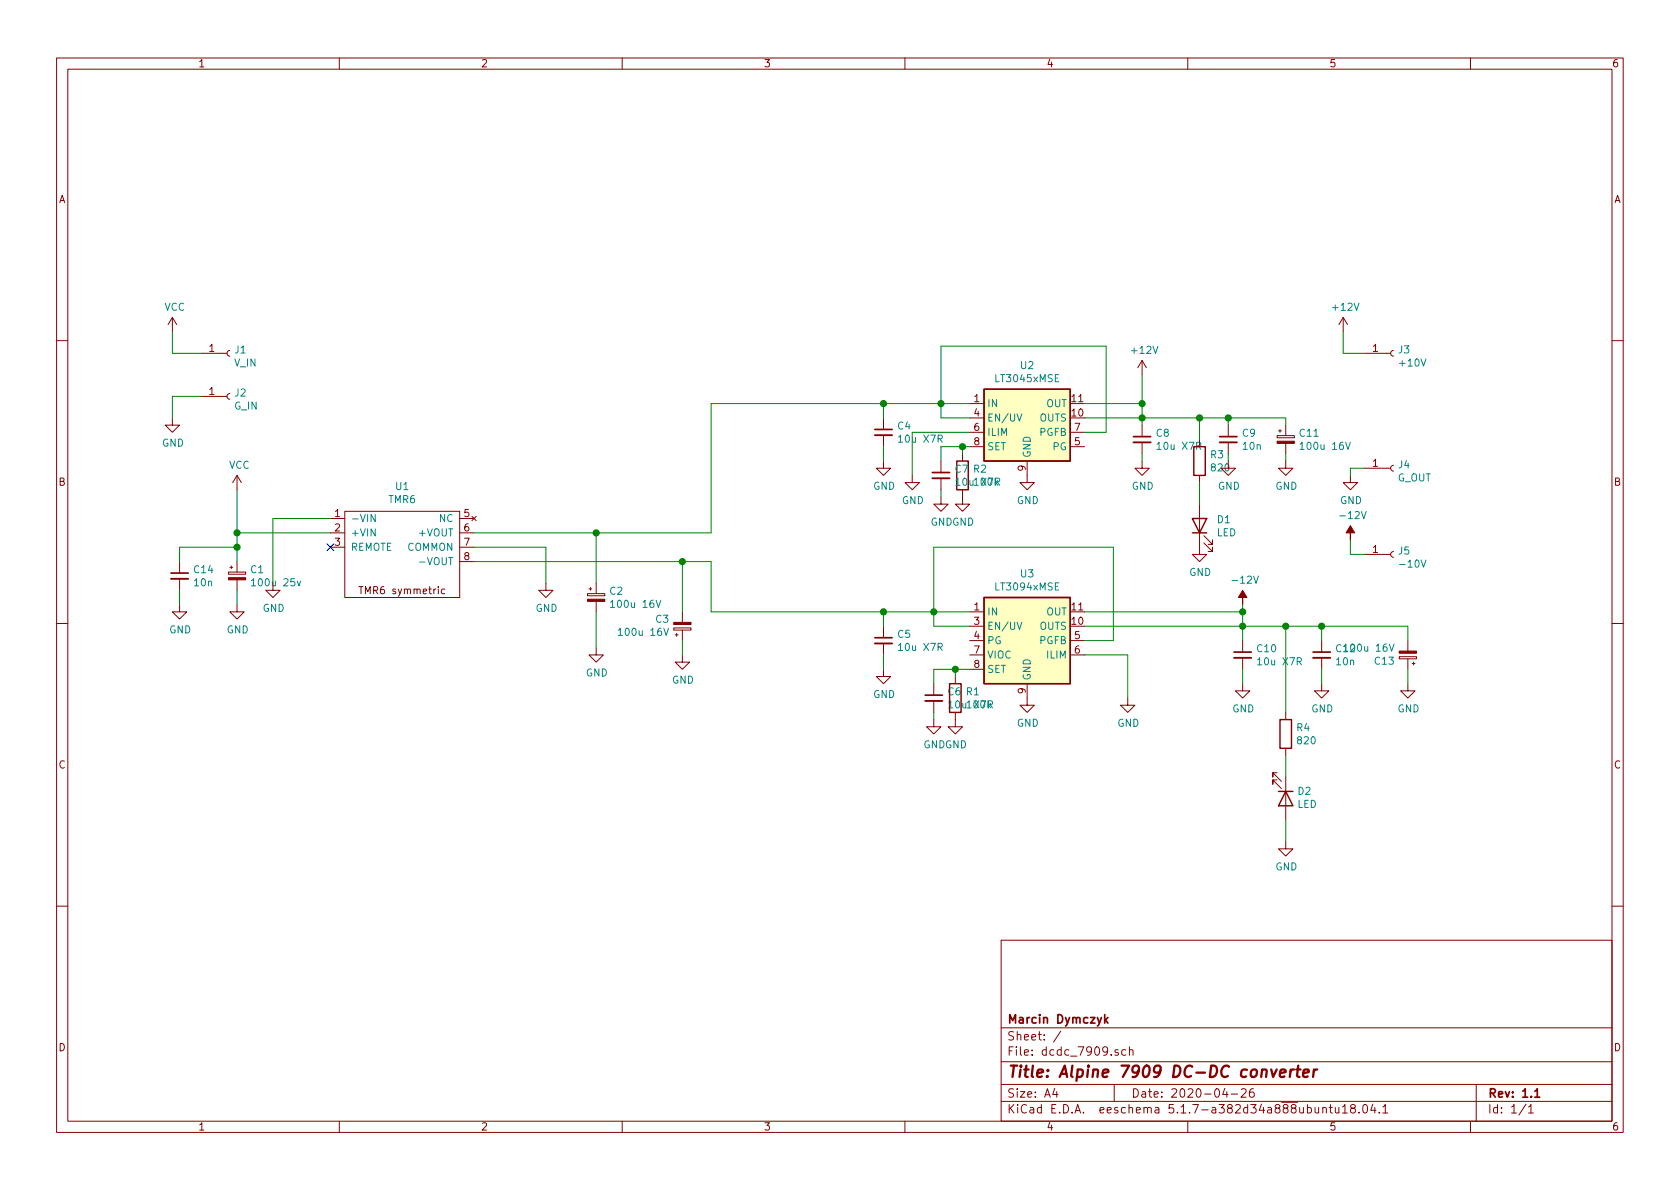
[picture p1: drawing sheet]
EESchema Schematic File Version 4
EELAYER 30 0
EELAYER END
$Descr A4 11693 8268
encoding utf-8
Sheet 1 1
Title "Alpine 7909 DC-DC converter "
Date "2020-04-26"
Rev "1.1"
Comp "Marcin Dymczyk"
Comment1 ""
Comment2 ""
Comment3 ""
Comment4 ""
$EndDescr
$Comp
L marcin_library:TMR6 U1
U 1 1
P 2800 3500
F 0 "U1" H 2800 3625 50  0000 C CNN
F 1 "TMR6" H 2800 3534 50  0000 C CNN
F 2 "marcin_library:Traco_TMR6" H 2800 3500 50  0001 C CNN
F 3 "" H 2800 3500 50  0001 C CNN
	1    2800 3500
	1    0    0    -1  
$EndComp
Wire Wire Line
	2300 3800 1650 3800
Wire Wire Line
	1650 3800 1650 3700
Wire Wire Line
	2300 3700 1650 3700
$Comp
L power:GND #PWR05
U 1 1
P 1900 4050
F 0 "#PWR05" H 1900 3800 50  0001 C CNN
F 1 "GND" H 1905 3877 50  0000 C CNN
F 2 "" H 1900 4050 50  0001 C CNN
F 3 "" H 1900 4050 50  0001 C CNN
	1    1900 4050
	1    0    0    -1  
$EndComp
$Comp
L power:GND #PWR06
U 1 1
P 3800 4050
F 0 "#PWR06" H 3800 3800 50  0001 C CNN
F 1 "GND" H 3805 3877 50  0000 C CNN
F 2 "" H 3800 4050 50  0001 C CNN
F 3 "" H 3800 4050 50  0001 C CNN
	1    3800 4050
	1    0    0    -1  
$EndComp
Wire Wire Line
	2300 3600 1900 3600
Wire Wire Line
	1900 3600 1900 4050
$Comp
L power:VCC #PWR03
U 1 1
P 1650 3400
F 0 "#PWR03" H 1650 3250 50  0001 C CNN
F 1 "VCC" H 1667 3573 50  0000 C CNN
F 2 "" H 1650 3400 50  0001 C CNN
F 3 "" H 1650 3400 50  0001 C CNN
	1    1650 3400
	1    0    0    -1  
$EndComp
Wire Wire Line
	1650 3400 1650 3700
Connection ~ 1650 3700
Wire Wire Line
	3300 3800 3800 3800
Wire Wire Line
	3800 3800 3800 4050
$Comp
L Regulator_Linear:LT3045xMSE U2
U 1 1
P 7150 2900
F 0 "U2" H 7150 3267 50  0000 C CNN
F 1 "LT3045xMSE" H 7150 3176 50  0000 C CNN
F 2 "Package_SO:MSOP-12-1EP_3x4mm_P0.65mm_EP1.65x2.85mm" H 7150 3225 50  0001 C CNN
F 3 "https://www.analog.com/media/en/technical-documentation/data-sheets/3045fa.pdf" H 7150 2900 50  0001 C CNN
	1    7150 2900
	1    0    0    -1  
$EndComp
$Comp
L Regulator_Linear2:LT3094xMSE U3
U 1 1
P 7150 4450
F 0 "U3" H 7150 4917 50  0000 C CNN
F 1 "LT3094xMSE" H 7150 4826 50  0000 C CNN
F 2 "Package_SO:MSOP-12-1EP_3x4mm_P0.65mm_EP1.65x2.85mm" H 7150 4875 50  0001 C CNN
F 3 "" H 7150 4550 50  0001 C CNN
	1    7150 4450
	1    0    0    -1  
$EndComp
Wire Wire Line
	4950 3900 4950 4250
Wire Wire Line
	4950 4250 6150 4250
Wire Wire Line
	3300 3700 4150 3700
Wire Wire Line
	4950 3700 4950 2800
Wire Wire Line
	4950 2800 6150 2800
$Comp
L power:GND #PWR017
U 1 1
P 7150 4850
F 0 "#PWR017" H 7150 4600 50  0001 C CNN
F 1 "GND" H 7155 4677 50  0000 C CNN
F 2 "" H 7150 4850 50  0001 C CNN
F 3 "" H 7150 4850 50  0001 C CNN
	1    7150 4850
	1    0    0    -1  
$EndComp
$Comp
L power:GND #PWR016
U 1 1
P 7150 3300
F 0 "#PWR016" H 7150 3050 50  0001 C CNN
F 1 "GND" H 7155 3127 50  0000 C CNN
F 2 "" H 7150 3300 50  0001 C CNN
F 3 "" H 7150 3300 50  0001 C CNN
	1    7150 3300
	1    0    0    -1  
$EndComp
Wire Wire Line
	6750 2900 6550 2900
Wire Wire Line
	6550 2900 6550 2800
Connection ~ 6550 2800
Wire Wire Line
	6550 2800 6750 2800
Wire Wire Line
	6750 4350 6500 4350
Wire Wire Line
	6500 4350 6500 4250
Connection ~ 6500 4250
Wire Wire Line
	6500 4250 6750 4250
$Comp
L power:GND #PWR018
U 1 1
P 7850 4850
F 0 "#PWR018" H 7850 4600 50  0001 C CNN
F 1 "GND" H 7855 4677 50  0000 C CNN
F 2 "" H 7850 4850 50  0001 C CNN
F 3 "" H 7850 4850 50  0001 C CNN
	1    7850 4850
	1    0    0    -1  
$EndComp
$Comp
L power:GND #PWR011
U 1 1
P 6350 3300
F 0 "#PWR011" H 6350 3050 50  0001 C CNN
F 1 "GND" H 6355 3127 50  0000 C CNN
F 2 "" H 6350 3300 50  0001 C CNN
F 3 "" H 6350 3300 50  0001 C CNN
	1    6350 3300
	1    0    0    -1  
$EndComp
Wire Wire Line
	7550 4550 7850 4550
Wire Wire Line
	7850 4550 7850 4850
Wire Wire Line
	6750 3000 6350 3000
Wire Wire Line
	6350 3000 6350 3300
$Comp
L power:+12V #PWR019
U 1 1
P 7950 2600
F 0 "#PWR019" H 7950 2450 50  0001 C CNN
F 1 "+12V" H 7965 2773 50  0000 C CNN
F 2 "" H 7950 2600 50  0001 C CNN
F 3 "" H 7950 2600 50  0001 C CNN
	1    7950 2600
	1    0    0    -1  
$EndComp
$Comp
L power:-12V #PWR022
U 1 1
P 8650 4200
F 0 "#PWR022" H 8650 4300 50  0001 C CNN
F 1 "-12V" H 8665 4373 50  0000 C CNN
F 2 "" H 8650 4200 50  0001 C CNN
F 3 "" H 8650 4200 50  0001 C CNN
	1    8650 4200
	1    0    0    -1  
$EndComp
Wire Wire Line
	7550 4250 8650 4250
Wire Wire Line
	8650 4250 8650 4200
Wire Wire Line
	7550 4350 8650 4350
Wire Wire Line
	8650 4350 8650 4250
Connection ~ 8650 4250
Wire Wire Line
	7550 2800 7950 2800
Wire Wire Line
	7950 2800 7950 2600
Wire Wire Line
	7550 2900 7950 2900
Wire Wire Line
	7950 2900 7950 2800
Connection ~ 7950 2800
$Comp
L Connector:Conn_01x01_Female J1
U 1 1
P 1600 2450
F 0 "J1" H 1628 2476 50  0000 L CNN
F 1 "V_IN" H 1628 2385 50  0000 L CNN
F 2 "Connector_Wire:SolderWirePad_1x01_Drill1.2mm" H 1600 2450 50  0001 C CNN
F 3 "~" H 1600 2450 50  0001 C CNN
	1    1600 2450
	1    0    0    -1  
$EndComp
$Comp
L Connector:Conn_01x01_Female J2
U 1 1
P 1600 2750
F 0 "J2" H 1628 2776 50  0000 L CNN
F 1 "G_IN" H 1628 2685 50  0000 L CNN
F 2 "Connector_Wire:SolderWirePad_1x01_Drill1.2mm" H 1600 2750 50  0001 C CNN
F 3 "~" H 1600 2750 50  0001 C CNN
	1    1600 2750
	1    0    0    -1  
$EndComp
$Comp
L power:VCC #PWR01
U 1 1
P 1200 2300
F 0 "#PWR01" H 1200 2150 50  0001 C CNN
F 1 "VCC" H 1217 2473 50  0000 C CNN
F 2 "" H 1200 2300 50  0001 C CNN
F 3 "" H 1200 2300 50  0001 C CNN
	1    1200 2300
	1    0    0    -1  
$EndComp
$Comp
L power:GND #PWR02
U 1 1
P 1200 2900
F 0 "#PWR02" H 1200 2650 50  0001 C CNN
F 1 "GND" H 1205 2727 50  0000 C CNN
F 2 "" H 1200 2900 50  0001 C CNN
F 3 "" H 1200 2900 50  0001 C CNN
	1    1200 2900
	1    0    0    -1  
$EndComp
Wire Wire Line
	1400 2750 1200 2750
Wire Wire Line
	1200 2750 1200 2900
Wire Wire Line
	1400 2450 1200 2450
Wire Wire Line
	1200 2450 1200 2300
$Comp
L Connector:Conn_01x01_Female J3
U 1 1
P 9700 2450
F 0 "J3" H 9728 2476 50  0000 L CNN
F 1 "+10V" H 9728 2385 50  0000 L CNN
F 2 "Connector_Wire:SolderWirePad_1x01_Drill1.2mm" H 9700 2450 50  0001 C CNN
F 3 "~" H 9700 2450 50  0001 C CNN
	1    9700 2450
	1    0    0    -1  
$EndComp
$Comp
L Connector:Conn_01x01_Female J4
U 1 1
P 9700 3250
F 0 "J4" H 9728 3276 50  0000 L CNN
F 1 "G_OUT" H 9728 3185 50  0000 L CNN
F 2 "Connector_Wire:SolderWirePad_1x01_Drill1.2mm" H 9700 3250 50  0001 C CNN
F 3 "~" H 9700 3250 50  0001 C CNN
	1    9700 3250
	1    0    0    -1  
$EndComp
$Comp
L Connector:Conn_01x01_Female J5
U 1 1
P 9700 3850
F 0 "J5" H 9728 3876 50  0000 L CNN
F 1 "-10V" H 9728 3785 50  0000 L CNN
F 2 "Connector_Wire:SolderWirePad_1x01_Drill1.2mm" H 9700 3850 50  0001 C CNN
F 3 "~" H 9700 3850 50  0001 C CNN
	1    9700 3850
	1    0    0    -1  
$EndComp
$Comp
L power:-12V #PWR030
U 1 1
P 9400 3750
F 0 "#PWR030" H 9400 3850 50  0001 C CNN
F 1 "-12V" H 9415 3923 50  0000 C CNN
F 2 "" H 9400 3750 50  0001 C CNN
F 3 "" H 9400 3750 50  0001 C CNN
	1    9400 3750
	1    0    0    -1  
$EndComp
$Comp
L power:+12V #PWR028
U 1 1
P 9350 2300
F 0 "#PWR028" H 9350 2150 50  0001 C CNN
F 1 "+12V" H 9365 2473 50  0000 C CNN
F 2 "" H 9350 2300 50  0001 C CNN
F 3 "" H 9350 2300 50  0001 C CNN
	1    9350 2300
	1    0    0    -1  
$EndComp
$Comp
L power:GND #PWR029
U 1 1
P 9400 3300
F 0 "#PWR029" H 9400 3050 50  0001 C CNN
F 1 "GND" H 9405 3127 50  0000 C CNN
F 2 "" H 9400 3300 50  0001 C CNN
F 3 "" H 9400 3300 50  0001 C CNN
	1    9400 3300
	1    0    0    -1  
$EndComp
Wire Wire Line
	9500 3250 9400 3250
Wire Wire Line
	9400 3250 9400 3300
Wire Wire Line
	9500 2450 9350 2450
Wire Wire Line
	9350 2450 9350 2300
Wire Wire Line
	9500 3850 9400 3850
Wire Wire Line
	9400 3850 9400 3750
Wire Wire Line
	7550 3000 7700 3000
Wire Wire Line
	7700 3000 7700 2400
Wire Wire Line
	7700 2400 6550 2400
Wire Wire Line
	6550 2400 6550 2800
Wire Wire Line
	7550 4450 7750 4450
Wire Wire Line
	7750 4450 7750 3800
Wire Wire Line
	7750 3800 6500 3800
Wire Wire Line
	6500 3800 6500 4250
$Comp
L Device:R R2
U 1 1
P 6700 3300
F 0 "R2" H 6770 3346 50  0000 L CNN
F 1 "100k" H 6770 3255 50  0000 L CNN
F 2 "Resistor_SMD:R_0603_1608Metric_Pad1.05x0.95mm_HandSolder" V 6630 3300 50  0001 C CNN
F 3 "~" H 6700 3300 50  0001 C CNN
	1    6700 3300
	1    0    0    -1  
$EndComp
$Comp
L Device:R R1
U 1 1
P 6650 4850
F 0 "R1" H 6720 4896 50  0000 L CNN
F 1 "100k" H 6720 4805 50  0000 L CNN
F 2 "Resistor_SMD:R_0603_1608Metric_Pad1.05x0.95mm_HandSolder" V 6580 4850 50  0001 C CNN
F 3 "~" H 6650 4850 50  0001 C CNN
	1    6650 4850
	1    0    0    -1  
$EndComp
Wire Wire Line
	6750 3100 6700 3100
Wire Wire Line
	6700 3100 6700 3150
Wire Wire Line
	6750 4650 6650 4650
Wire Wire Line
	6650 4650 6650 4700
$Comp
L power:GND #PWR015
U 1 1
P 6700 3450
F 0 "#PWR015" H 6700 3200 50  0001 C CNN
F 1 "GND" H 6705 3277 50  0000 C CNN
F 2 "" H 6700 3450 50  0001 C CNN
F 3 "" H 6700 3450 50  0001 C CNN
	1    6700 3450
	1    0    0    -1  
$EndComp
$Comp
L Device:C_Small C5
U 1 1
P 6150 4450
F 0 "C5" H 6242 4496 50  0000 L CNN
F 1 "10u X7R" H 6242 4405 50  0000 L CNN
F 2 "Capacitor_SMD:C_1206_3216Metric_Pad1.42x1.75mm_HandSolder" H 6150 4450 50  0001 C CNN
F 3 "~" H 6150 4450 50  0001 C CNN
	1    6150 4450
	1    0    0    -1  
$EndComp
$Comp
L Device:C_Small C4
U 1 1
P 6150 3000
F 0 "C4" H 6242 3046 50  0000 L CNN
F 1 "10u X7R" H 6242 2955 50  0000 L CNN
F 2 "Capacitor_SMD:C_1206_3216Metric_Pad1.42x1.75mm_HandSolder" H 6150 3000 50  0001 C CNN
F 3 "~" H 6150 3000 50  0001 C CNN
	1    6150 3000
	1    0    0    -1  
$EndComp
$Comp
L Device:CP_Small C2
U 1 1
P 4150 4150
F 0 "C2" H 4238 4196 50  0000 L CNN
F 1 "100u 16V" H 4238 4105 50  0000 L CNN
F 2 "Capacitor_Tantalum_SMD:CP_EIA-7343-31_Kemet-D_Pad2.25x2.55mm_HandSolder" H 4150 4150 50  0001 C CNN
F 3 "~" H 4150 4150 50  0001 C CNN
	1    4150 4150
	1    0    0    -1  
$EndComp
$Comp
L Device:CP_Small C3
U 1 1
P 4750 4350
F 0 "C3" H 4662 4304 50  0000 R CNN
F 1 "100u 16V" H 4662 4395 50  0000 R CNN
F 2 "Capacitor_Tantalum_SMD:CP_EIA-7343-31_Kemet-D_Pad2.25x2.55mm_HandSolder" H 4750 4350 50  0001 C CNN
F 3 "~" H 4750 4350 50  0001 C CNN
	1    4750 4350
	1    0    0    1   
$EndComp
$Comp
L power:GND #PWR014
U 1 1
P 6650 5000
F 0 "#PWR014" H 6650 4750 50  0001 C CNN
F 1 "GND" H 6655 4827 50  0000 C CNN
F 2 "" H 6650 5000 50  0001 C CNN
F 3 "" H 6650 5000 50  0001 C CNN
	1    6650 5000
	1    0    0    -1  
$EndComp
$Comp
L power:GND #PWR010
U 1 1
P 6150 4650
F 0 "#PWR010" H 6150 4400 50  0001 C CNN
F 1 "GND" H 6155 4477 50  0000 C CNN
F 2 "" H 6150 4650 50  0001 C CNN
F 3 "" H 6150 4650 50  0001 C CNN
	1    6150 4650
	1    0    0    -1  
$EndComp
$Comp
L power:GND #PWR09
U 1 1
P 6150 3200
F 0 "#PWR09" H 6150 2950 50  0001 C CNN
F 1 "GND" H 6155 3027 50  0000 C CNN
F 2 "" H 6150 3200 50  0001 C CNN
F 3 "" H 6150 3200 50  0001 C CNN
	1    6150 3200
	1    0    0    -1  
$EndComp
Wire Wire Line
	6150 3200 6150 3100
Wire Wire Line
	6150 2900 6150 2800
Connection ~ 6150 2800
Wire Wire Line
	6150 2800 6550 2800
Wire Wire Line
	6150 4650 6150 4550
Wire Wire Line
	6150 4350 6150 4250
Connection ~ 6150 4250
Wire Wire Line
	6150 4250 6500 4250
Wire Wire Line
	4750 4250 4750 3900
Connection ~ 4750 3900
Wire Wire Line
	3300 3900 4750 3900
Wire Wire Line
	4150 4050 4150 3700
Connection ~ 4150 3700
$Comp
L power:GND #PWR08
U 1 1
P 4750 4550
F 0 "#PWR08" H 4750 4300 50  0001 C CNN
F 1 "GND" H 4755 4377 50  0000 C CNN
F 2 "" H 4750 4550 50  0001 C CNN
F 3 "" H 4750 4550 50  0001 C CNN
	1    4750 4550
	1    0    0    -1  
$EndComp
$Comp
L power:GND #PWR07
U 1 1
P 4150 4500
F 0 "#PWR07" H 4150 4250 50  0001 C CNN
F 1 "GND" H 4155 4327 50  0000 C CNN
F 2 "" H 4150 4500 50  0001 C CNN
F 3 "" H 4150 4500 50  0001 C CNN
	1    4150 4500
	1    0    0    -1  
$EndComp
Wire Wire Line
	4150 4500 4150 4250
Wire Wire Line
	4750 4550 4750 4450
$Comp
L Device:C_Small C10
U 1 1
P 8650 4550
F 0 "C10" H 8742 4596 50  0000 L CNN
F 1 "10u X7R" H 8742 4505 50  0000 L CNN
F 2 "Capacitor_SMD:C_1206_3216Metric_Pad1.42x1.75mm_HandSolder" H 8650 4550 50  0001 C CNN
F 3 "~" H 8650 4550 50  0001 C CNN
	1    8650 4550
	1    0    0    -1  
$EndComp
$Comp
L Device:C_Small C8
U 1 1
P 7950 3050
F 0 "C8" H 8042 3096 50  0000 L CNN
F 1 "10u X7R" H 8042 3005 50  0000 L CNN
F 2 "Capacitor_SMD:C_1206_3216Metric_Pad1.42x1.75mm_HandSolder" H 7950 3050 50  0001 C CNN
F 3 "~" H 7950 3050 50  0001 C CNN
	1    7950 3050
	1    0    0    -1  
$EndComp
Wire Wire Line
	7950 2950 7950 2900
Connection ~ 7950 2900
Wire Wire Line
	8650 4450 8650 4350
Connection ~ 8650 4350
$Comp
L power:GND #PWR023
U 1 1
P 8650 4750
F 0 "#PWR023" H 8650 4500 50  0001 C CNN
F 1 "GND" H 8655 4577 50  0000 C CNN
F 2 "" H 8650 4750 50  0001 C CNN
F 3 "" H 8650 4750 50  0001 C CNN
	1    8650 4750
	1    0    0    -1  
$EndComp
Wire Wire Line
	8650 4750 8650 4650
$Comp
L power:GND #PWR020
U 1 1
P 7950 3200
F 0 "#PWR020" H 7950 2950 50  0001 C CNN
F 1 "GND" H 7955 3027 50  0000 C CNN
F 2 "" H 7950 3200 50  0001 C CNN
F 3 "" H 7950 3200 50  0001 C CNN
	1    7950 3200
	1    0    0    -1  
$EndComp
Wire Wire Line
	7950 3200 7950 3150
$Comp
L Device:C_Small C6
U 1 1
P 6500 4850
F 0 "C6" H 6592 4896 50  0000 L CNN
F 1 "10u X7R" H 6592 4805 50  0000 L CNN
F 2 "Capacitor_SMD:C_1206_3216Metric_Pad1.42x1.75mm_HandSolder" H 6500 4850 50  0001 C CNN
F 3 "~" H 6500 4850 50  0001 C CNN
	1    6500 4850
	1    0    0    -1  
$EndComp
$Comp
L Device:C_Small C7
U 1 1
P 6550 3300
F 0 "C7" H 6642 3346 50  0000 L CNN
F 1 "10u X7R" H 6642 3255 50  0000 L CNN
F 2 "Capacitor_SMD:C_1206_3216Metric_Pad1.42x1.75mm_HandSolder" H 6550 3300 50  0001 C CNN
F 3 "~" H 6550 3300 50  0001 C CNN
	1    6550 3300
	1    0    0    -1  
$EndComp
$Comp
L power:GND #PWR013
U 1 1
P 6550 3450
F 0 "#PWR013" H 6550 3200 50  0001 C CNN
F 1 "GND" H 6555 3277 50  0000 C CNN
F 2 "" H 6550 3450 50  0001 C CNN
F 3 "" H 6550 3450 50  0001 C CNN
	1    6550 3450
	1    0    0    -1  
$EndComp
$Comp
L power:GND #PWR012
U 1 1
P 6500 5000
F 0 "#PWR012" H 6500 4750 50  0001 C CNN
F 1 "GND" H 6505 4827 50  0000 C CNN
F 2 "" H 6500 5000 50  0001 C CNN
F 3 "" H 6500 5000 50  0001 C CNN
	1    6500 5000
	1    0    0    -1  
$EndComp
Wire Wire Line
	6500 5000 6500 4950
Wire Wire Line
	6650 4650 6500 4650
Wire Wire Line
	6500 4650 6500 4750
Connection ~ 6650 4650
Wire Wire Line
	6550 3450 6550 3400
Wire Wire Line
	6700 3100 6550 3100
Wire Wire Line
	6550 3100 6550 3200
Connection ~ 6700 3100
$Comp
L Device:CP_Small C1
U 1 1
P 1650 4000
F 0 "C1" H 1738 4046 50  0000 L CNN
F 1 "100u 25v" H 1738 3955 50  0000 L CNN
F 2 "Capacitor_Tantalum_SMD:CP_EIA-7343-31_Kemet-D_Pad2.25x2.55mm_HandSolder" H 1650 4000 50  0001 C CNN
F 3 "~" H 1650 4000 50  0001 C CNN
	1    1650 4000
	1    0    0    -1  
$EndComp
$Comp
L power:GND #PWR04
U 1 1
P 1650 4200
F 0 "#PWR04" H 1650 3950 50  0001 C CNN
F 1 "GND" H 1655 4027 50  0000 C CNN
F 2 "" H 1650 4200 50  0001 C CNN
F 3 "" H 1650 4200 50  0001 C CNN
	1    1650 4200
	1    0    0    -1  
$EndComp
Wire Wire Line
	1650 4200 1650 4100
Wire Wire Line
	1650 3900 1650 3800
Connection ~ 1650 3800
Wire Wire Line
	4750 3900 4950 3900
Wire Wire Line
	4150 3700 4950 3700
$Comp
L Device:CP_Small C11
U 1 1
P 8950 3050
F 0 "C11" H 9038 3096 50  0000 L CNN
F 1 "100u 16V" H 9038 3005 50  0000 L CNN
F 2 "Capacitor_Tantalum_SMD:CP_EIA-7343-31_Kemet-D_Pad2.25x2.55mm_HandSolder" H 8950 3050 50  0001 C CNN
F 3 "~" H 8950 3050 50  0001 C CNN
	1    8950 3050
	1    0    0    -1  
$EndComp
$Comp
L Device:C_Small C9
U 1 1
P 8550 3050
F 0 "C9" H 8642 3096 50  0000 L CNN
F 1 "10n" H 8642 3005 50  0000 L CNN
F 2 "Capacitor_SMD:C_0603_1608Metric_Pad1.05x0.95mm_HandSolder" H 8550 3050 50  0001 C CNN
F 3 "~" H 8550 3050 50  0001 C CNN
	1    8550 3050
	1    0    0    -1  
$EndComp
$Comp
L Device:C_Small C12
U 1 1
P 9200 4550
F 0 "C12" H 9292 4596 50  0000 L CNN
F 1 "10n" H 9292 4505 50  0000 L CNN
F 2 "Capacitor_SMD:C_0603_1608Metric_Pad1.05x0.95mm_HandSolder" H 9200 4550 50  0001 C CNN
F 3 "~" H 9200 4550 50  0001 C CNN
	1    9200 4550
	1    0    0    -1  
$EndComp
$Comp
L Device:CP_Small C13
U 1 1
P 9800 4550
F 0 "C13" H 9888 4596 50  0000 L CNN
F 1 "100u 16V" H 9888 4505 50  0000 L CNN
F 2 "Capacitor_Tantalum_SMD:CP_EIA-7343-31_Kemet-D_Pad2.25x2.55mm_HandSolder" H 9800 4550 50  0001 C CNN
F 3 "~" H 9800 4550 50  0001 C CNN
	1    9800 4550
	-1   0    0    1   
$EndComp
$Comp
L power:GND #PWR031
U 1 1
P 9800 4750
F 0 "#PWR031" H 9800 4500 50  0001 C CNN
F 1 "GND" H 9805 4577 50  0000 C CNN
F 2 "" H 9800 4750 50  0001 C CNN
F 3 "" H 9800 4750 50  0001 C CNN
	1    9800 4750
	1    0    0    -1  
$EndComp
$Comp
L power:GND #PWR027
U 1 1
P 9200 4750
F 0 "#PWR027" H 9200 4500 50  0001 C CNN
F 1 "GND" H 9205 4577 50  0000 C CNN
F 2 "" H 9200 4750 50  0001 C CNN
F 3 "" H 9200 4750 50  0001 C CNN
	1    9200 4750
	1    0    0    -1  
$EndComp
Wire Wire Line
	9200 4350 9200 4450
Wire Wire Line
	9200 4350 9800 4350
Wire Wire Line
	9800 4350 9800 4450
Connection ~ 9200 4350
Wire Wire Line
	9800 4750 9800 4650
Wire Wire Line
	9200 4750 9200 4650
Wire Wire Line
	7950 2900 8350 2900
Wire Wire Line
	8550 2900 8550 2950
Wire Wire Line
	8550 2900 8950 2900
Wire Wire Line
	8950 2900 8950 2950
Connection ~ 8550 2900
$Comp
L power:GND #PWR021
U 1 1
P 8550 3200
F 0 "#PWR021" H 8550 2950 50  0001 C CNN
F 1 "GND" H 8555 3027 50  0000 C CNN
F 2 "" H 8550 3200 50  0001 C CNN
F 3 "" H 8550 3200 50  0001 C CNN
	1    8550 3200
	1    0    0    -1  
$EndComp
$Comp
L power:GND #PWR025
U 1 1
P 8950 3200
F 0 "#PWR025" H 8950 2950 50  0001 C CNN
F 1 "GND" H 8955 3027 50  0000 C CNN
F 2 "" H 8950 3200 50  0001 C CNN
F 3 "" H 8950 3200 50  0001 C CNN
	1    8950 3200
	1    0    0    -1  
$EndComp
Wire Wire Line
	8550 3200 8550 3150
Wire Wire Line
	8950 3200 8950 3150
$Comp
L Device:LED D1
U 1 1
P 8350 3650
F 0 "D1" V 8389 3533 50  0000 R CNN
F 1 "LED" V 8298 3533 50  0000 R CNN
F 2 "LED_SMD:LED_0603_1608Metric_Pad1.05x0.95mm_HandSolder" H 8350 3650 50  0001 C CNN
F 3 "~" H 8350 3650 50  0001 C CNN
	1    8350 3650
	0    -1   -1   0   
$EndComp
$Comp
L Device:R R3
U 1 1
P 8350 3200
F 0 "R3" H 8420 3246 50  0000 L CNN
F 1 "820" H 8420 3155 50  0000 L CNN
F 2 "Resistor_SMD:R_0805_2012Metric_Pad1.15x1.40mm_HandSolder" V 8280 3200 50  0001 C CNN
F 3 "~" H 8350 3200 50  0001 C CNN
	1    8350 3200
	1    0    0    -1  
$EndComp
Wire Wire Line
	8350 3500 8350 3350
Wire Wire Line
	8350 3050 8350 2900
$Comp
L Device:R R4
U 1 1
P 8950 5100
F 0 "R4" H 9020 5146 50  0000 L CNN
F 1 "820" H 9020 5055 50  0000 L CNN
F 2 "Resistor_SMD:R_0805_2012Metric_Pad1.15x1.40mm_HandSolder" V 8880 5100 50  0001 C CNN
F 3 "~" H 8950 5100 50  0001 C CNN
	1    8950 5100
	1    0    0    -1  
$EndComp
$Comp
L Device:LED D2
U 1 1
P 8950 5550
F 0 "D2" V 8897 5628 50  0000 L CNN
F 1 "LED" V 8988 5628 50  0000 L CNN
F 2 "LED_SMD:LED_0603_1608Metric_Pad1.05x0.95mm_HandSolder" H 8950 5550 50  0001 C CNN
F 3 "~" H 8950 5550 50  0001 C CNN
	1    8950 5550
	0    1    1    0   
$EndComp
$Comp
L power:GND #PWR026
U 1 1
P 8950 5850
F 0 "#PWR026" H 8950 5600 50  0001 C CNN
F 1 "GND" H 8955 5677 50  0000 C CNN
F 2 "" H 8950 5850 50  0001 C CNN
F 3 "" H 8950 5850 50  0001 C CNN
	1    8950 5850
	1    0    0    -1  
$EndComp
Wire Wire Line
	8950 5850 8950 5700
Wire Wire Line
	8950 5400 8950 5250
Wire Wire Line
	8950 4950 8950 4350
Wire Wire Line
	8650 4350 8950 4350
Connection ~ 8950 4350
Wire Wire Line
	8950 4350 9200 4350
$Comp
L Device:C_Small C14
U 1 1
P 1250 4000
F 0 "C14" H 1342 4046 50  0000 L CNN
F 1 "10n" H 1342 3955 50  0000 L CNN
F 2 "Capacitor_SMD:C_0603_1608Metric_Pad1.05x0.95mm_HandSolder" H 1250 4000 50  0001 C CNN
F 3 "~" H 1250 4000 50  0001 C CNN
	1    1250 4000
	1    0    0    -1  
$EndComp
$Comp
L power:GND #PWR0101
U 1 1
P 1250 4200
F 0 "#PWR0101" H 1250 3950 50  0001 C CNN
F 1 "GND" H 1255 4027 50  0000 C CNN
F 2 "" H 1250 4200 50  0001 C CNN
F 3 "" H 1250 4200 50  0001 C CNN
	1    1250 4200
	1    0    0    -1  
$EndComp
Wire Wire Line
	1250 4200 1250 4100
Wire Wire Line
	1650 3800 1250 3800
Wire Wire Line
	1250 3800 1250 3900
Connection ~ 8350 2900
Wire Wire Line
	8350 2900 8550 2900
$Comp
L power:GND #PWR0102
U 1 1
P 8350 3800
F 0 "#PWR0102" H 8350 3550 50  0001 C CNN
F 1 "GND" H 8355 3627 50  0000 C CNN
F 2 "" H 8350 3800 50  0001 C CNN
F 3 "" H 8350 3800 50  0001 C CNN
	1    8350 3800
	1    0    0    -1  
$EndComp
$EndSCHEMATC
